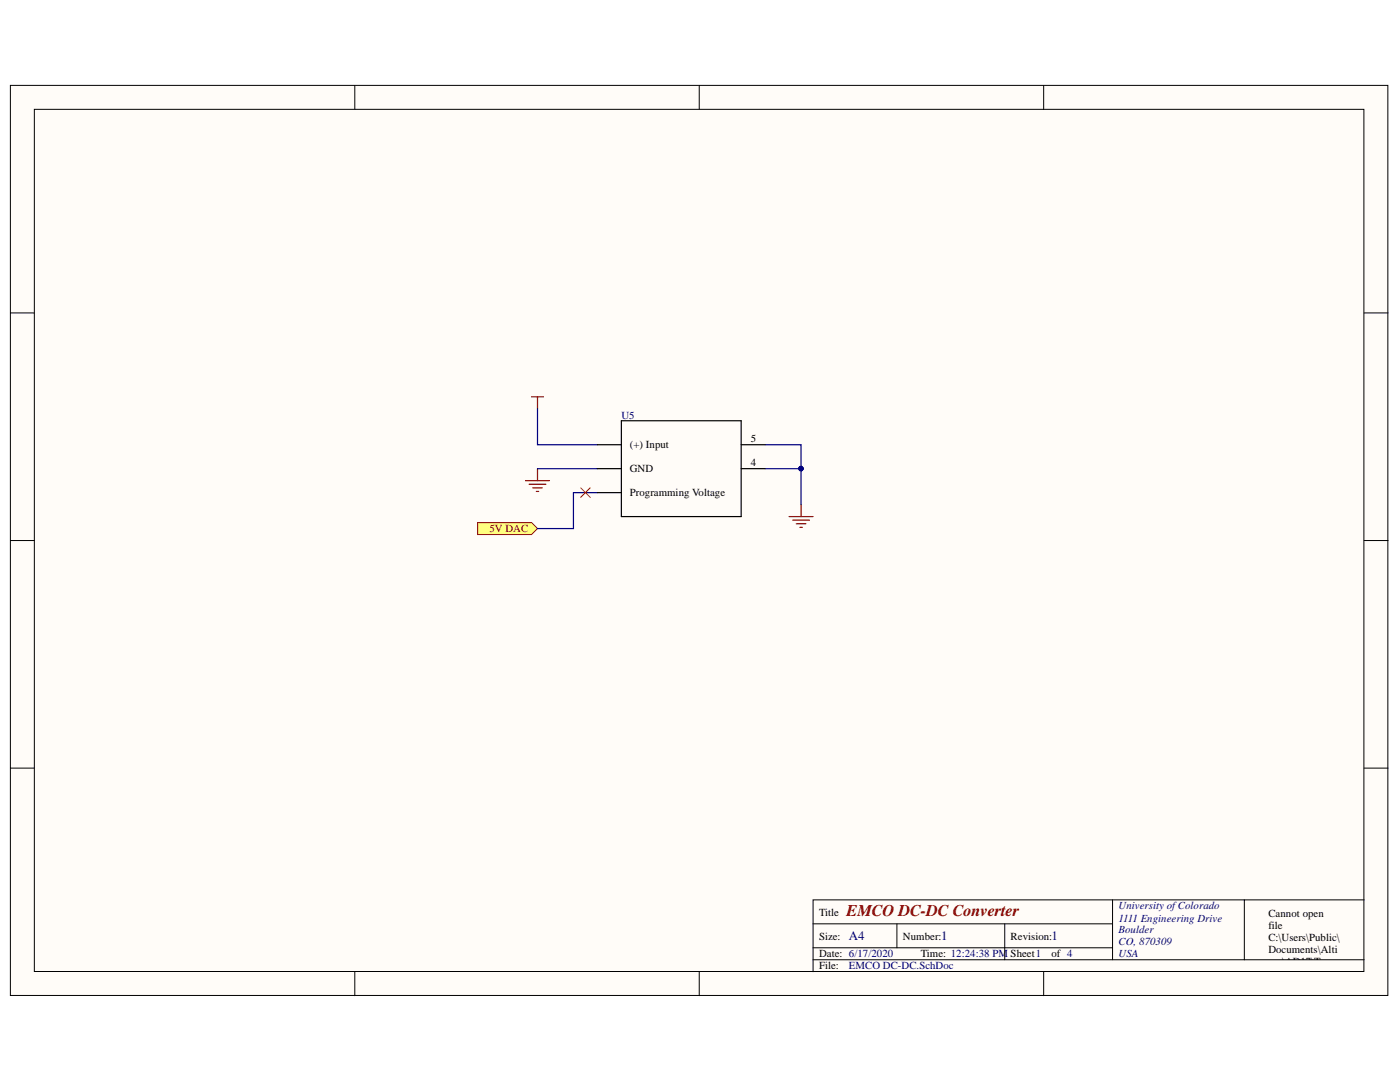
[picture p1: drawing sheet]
<svg xmlns="http://www.w3.org/2000/svg" width="279mm" height="216mm" viewBox="0 0 279 216" stroke-linecap="round" stroke-linejoin="round" font-family="sans-serif">
<g fill="#fffcf8" stroke="#000" stroke-width=".2">
<path d="M2.1 17h274.9v181.6h-274.9z"/>
<path d="M6.9 21.8h265.3v172.1h-265.3z"/>
</g>
<g fill="none" stroke="#000" stroke-width=".2">
<path d="M70.8 17v4.8M139.5 17v4.8M208.3 17v4.8M2.1 62.4h4.8M272.2 62.4h4.8M2.1 107.9h4.8M272.2 107.9h4.8M2.1 153.3h4.8M272.2 153.3h4.8M222 179.6v11.9M248.3 179.6h-86v14.3M272.2 179.6h-23.9v11.9"/>
<path d="M70.8 193.9v4.8M139.5 193.9v4.8M162.3 184.3h59.7M162.3 191.5h109.9M162.3 189.1h59.7M179 184.3v4.8M200.5 184.3v7.2M208.3 193.9v4.8"/>
</g>
<path d="M106.1 79.2h2.4M107.3 79.2v2.4M104.9 95.9h4.8M105.6 96.6h3.3M106.3 97.3h1.9M107 98.1h.5M107.3 93.5v2.4" fill="none" stroke="#800000" stroke-width=".24"/>
<path d="M95.3 104.3h10.8l1.2 1.2-1.2 1.2h-10.8z" fill-rule="evenodd" fill="#ffff80" stroke="#800000" stroke-width=".2"/>
<path d="M157.5 103.1h4.8M158.2 103.8h3.3M158.9 104.5h1.9M159.6 105.2h.5M159.9 100.7v2.4" fill="none" stroke="#800000" stroke-width=".24"/>
<path d="M107.3 81.6v7.1h11.9M107.3 93.5h11.9M119.2 98.3h-4.8v7.2h-7.1M152.7 93.5h7.2v7.2M152.7 88.7h7.2v4.8" fill="none" stroke="#000080" stroke-width=".24"/>
<circle cx="159.8" cy="93.5" r=".45" fill="#000080" stroke="#000080" stroke-width=".2"/>
<path d="M119.2 93.5h4.8M119.2 98.3h4.8M119.2 88.7h4.8M124 84h23.9v19.1h-23.9zM147.9 93.5h4.8M147.9 88.7h4.8" fill="none" stroke="#000" stroke-width=".24"/>
<path d="M115.9 97.3l1.9 2M117.8 97.3l-1.9 2" fill="none" stroke="#f00" stroke-width=".2"/>
<text font-size="3.3" fill="#800000" x="169" y="182.7">EMCO DC-DC Converter</text>
<g font-size="2.6" fill="#000080">
<text x="169.4" y="187.6">A4</text>
<text x="187.8" y="187.6">1</text>
<text x="209.9" y="187.6">1</text>
</g>
<g font-size="2.2" fill="#000080">
<text x="124" y="83.5">U5</text>
<text x="223.2" y="181.5">University of Colorado</text>
<text x="223.2" y="183.9">1111 Engineering Drive</text>
<text x="223.2" y="186.2">Boulder</text>
<text x="223.2" y="188.7">CO, 870309</text>
<text x="223.2" y="191">USA</text>
<text x="169.4" y="193.4">EMCO DC-DC.SchDoc</text>
</g>
<g font-size="2.2">
<text x="125.7" y="89.5">(+) Input</text>
<text x="149.8" y="88.3">5</text>
<text x="125.7" y="94.2">GND</text>
<text x="149.8" y="93.1">4</text>
<text x="125.7" y="99">Programming Voltage</text>
<text x="163.5" y="182.7">Title</text>
<text x="253.1" y="183">Cannot open</text>
<text x="253.1" y="185.4">file</text>
<text x="163.5" y="187.5">Size:</text>
<text x="163.5" y="191">Date: 6/17/2020</text>
<text x="180.2" y="187.5">Number:</text>
<text x="183.8" y="191">Time: 12:24:38 PM Sheet1</text>
<text x="201.7" y="187.5">Revision:</text>
<text x="209.9" y="191">of 4</text>
<text x="253.1" y="187.8">C:\Users\Public\</text>
<text x="253.1" y="190.2">Documents\Alti</text>
<text x="163.5" y="193.4">File:</text>
<text x="253.1" y="192.6">um\AD17\Temp</text>
<text x="253.1" y="195">lates\CU_logo.p</text>
</g>
<text font-size="2.2" fill="#800000" x="97.7" y="106.2">5V DAC</text>
</svg>
